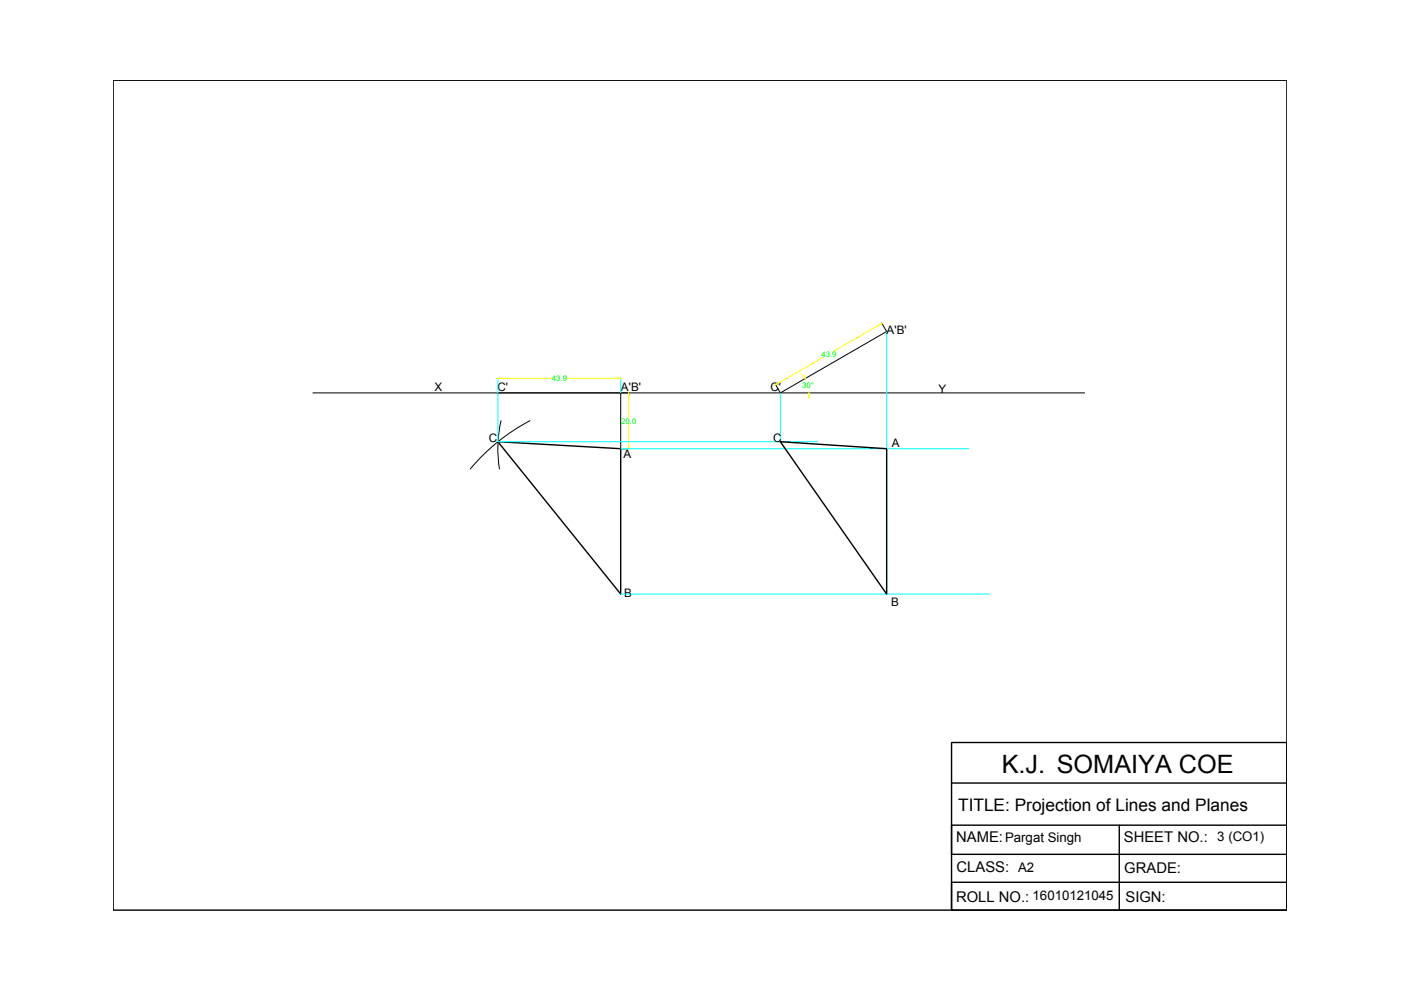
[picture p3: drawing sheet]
<svg xmlns="http://www.w3.org/2000/svg" width="297mm" height="210mm" viewBox="0 0 297 210" stroke-linecap="round" stroke-linejoin="round" font-family="sans-serif">
<!-- layer: 0 -->
<path d="M186.9 68.5l1.1 1.8M188 70.3l-22.6 13M66.3 83.3h163.7M106.2 89.2a26.1 26.1 0 0 0-.3 10.2M112.4 89.2a41.5 41.5 0 0 0-12.7 10.2M131.6 83.3v11.8M131.6 95.1h1.8M164.4 81.5l1 1.8" fill="none" stroke="#000" stroke-width=".21"/>
<path d="M24 17h248.8v176h-248.8zM105.6 93.7l26 1.4v30.9zM165.4 93.7l22.6 1.4v30.9zM201.7 157.4h71.1v35.6h-71.1zM201.7 166h71.1v9h-71.1v6.1h71.1v6h-71.1v5.9M237.3 175v18" fill="none" stroke="#000" stroke-width=".3"/>
<path d="M170.1 79.3l.3 .4M174.6 75.7l-9.6 5.6M186.5 68.9l-9.6 5.5M106.2 80.2h10.8M120.2 80.2h10.8M133.3 83.9v4.7M133.3 89.9v4.6M171.5 83.9l-.1 .6" fill="none" stroke="#ff0" stroke-width=".21"/>
<g fill="#ff0" stroke="#ff0" stroke-width=".21">
<path d="M133.3 83.3l.1 .6h-.2z"/>
<path d="M133.2 94.5h.2l-.1 .6z"/>
<path d="M105.6 80.2l.6-.1v.2z"/>
<path d="M131 80.1l.6 .1-.6 .1z"/>
<path d="M171.5 83.3l.1 .6h-.2z"/>
<path d="M170.3 79.8l.2-.1 .2 .6z"/>
<path d="M164.5 81.6l.4-.4 .1 .2z"/>
<path d="M186.4 68.8l.6-.2-.5 .4z"/>
</g>
<path d="M188 70.3v55.7M105.6 80.1v13.6h67.7M131.6 95.1h73.7M131.6 80.1v3.2M165.4 83.3v10.4M131.6 126h78.2" fill="none" stroke="#0ff" stroke-width=".21"/>
<text font-size="5.4" x="212.4" y="163.8">K.J. SOMAIYA COE</text>
<text font-size="3.7" x="203.1" y="172">TITLE: Projection of Lines and Planes</text>
<g font-size="3.1">
<text x="202.7" y="178.6">NAME:Pargat Singh</text>
<text x="238.3" y="178.6">SHEET NO.:</text>
<text x="202.8" y="184.8">CLASS: A2</text>
<text x="238.4" y="185.1">GRADE:</text>
<text x="202.7" y="191.1">ROLL NO.: 16010121045</text>
<text x="238.6" y="191.1">SIGN:</text>
</g>
<text font-size="2.8" x="258.1" y="178.3">3 (CO1)</text>
<g font-size="2.5">
<text x="188" y="70.9">A'B'</text>
<text x="92.1" y="83">X</text>
<text x="105.5" y="82.9">C'</text>
<text x="131.7" y="82.9">A'B'</text>
<text x="163.3" y="82.9">C'</text>
<text x="199" y="83.3">Y</text>
<text x="103.6" y="93.7">C</text>
<text x="163.9" y="93.7">C</text>
<text x="189.1" y="94.7">A</text>
<text x="132.2" y="97.1">A</text>
<text x="132.4" y="126.5">B</text>
<text x="188.9" y="128.6">B</text>
</g>
<g font-size="1.7" fill="#0f0">
<text x="174.1" y="75.7">43.9</text>
<text x="117" y="80.8">43.9</text>
<text x="170.1" y="82.3">30°</text>
<text x="131.7" y="89.8">20.0</text>
</g>
</svg>
